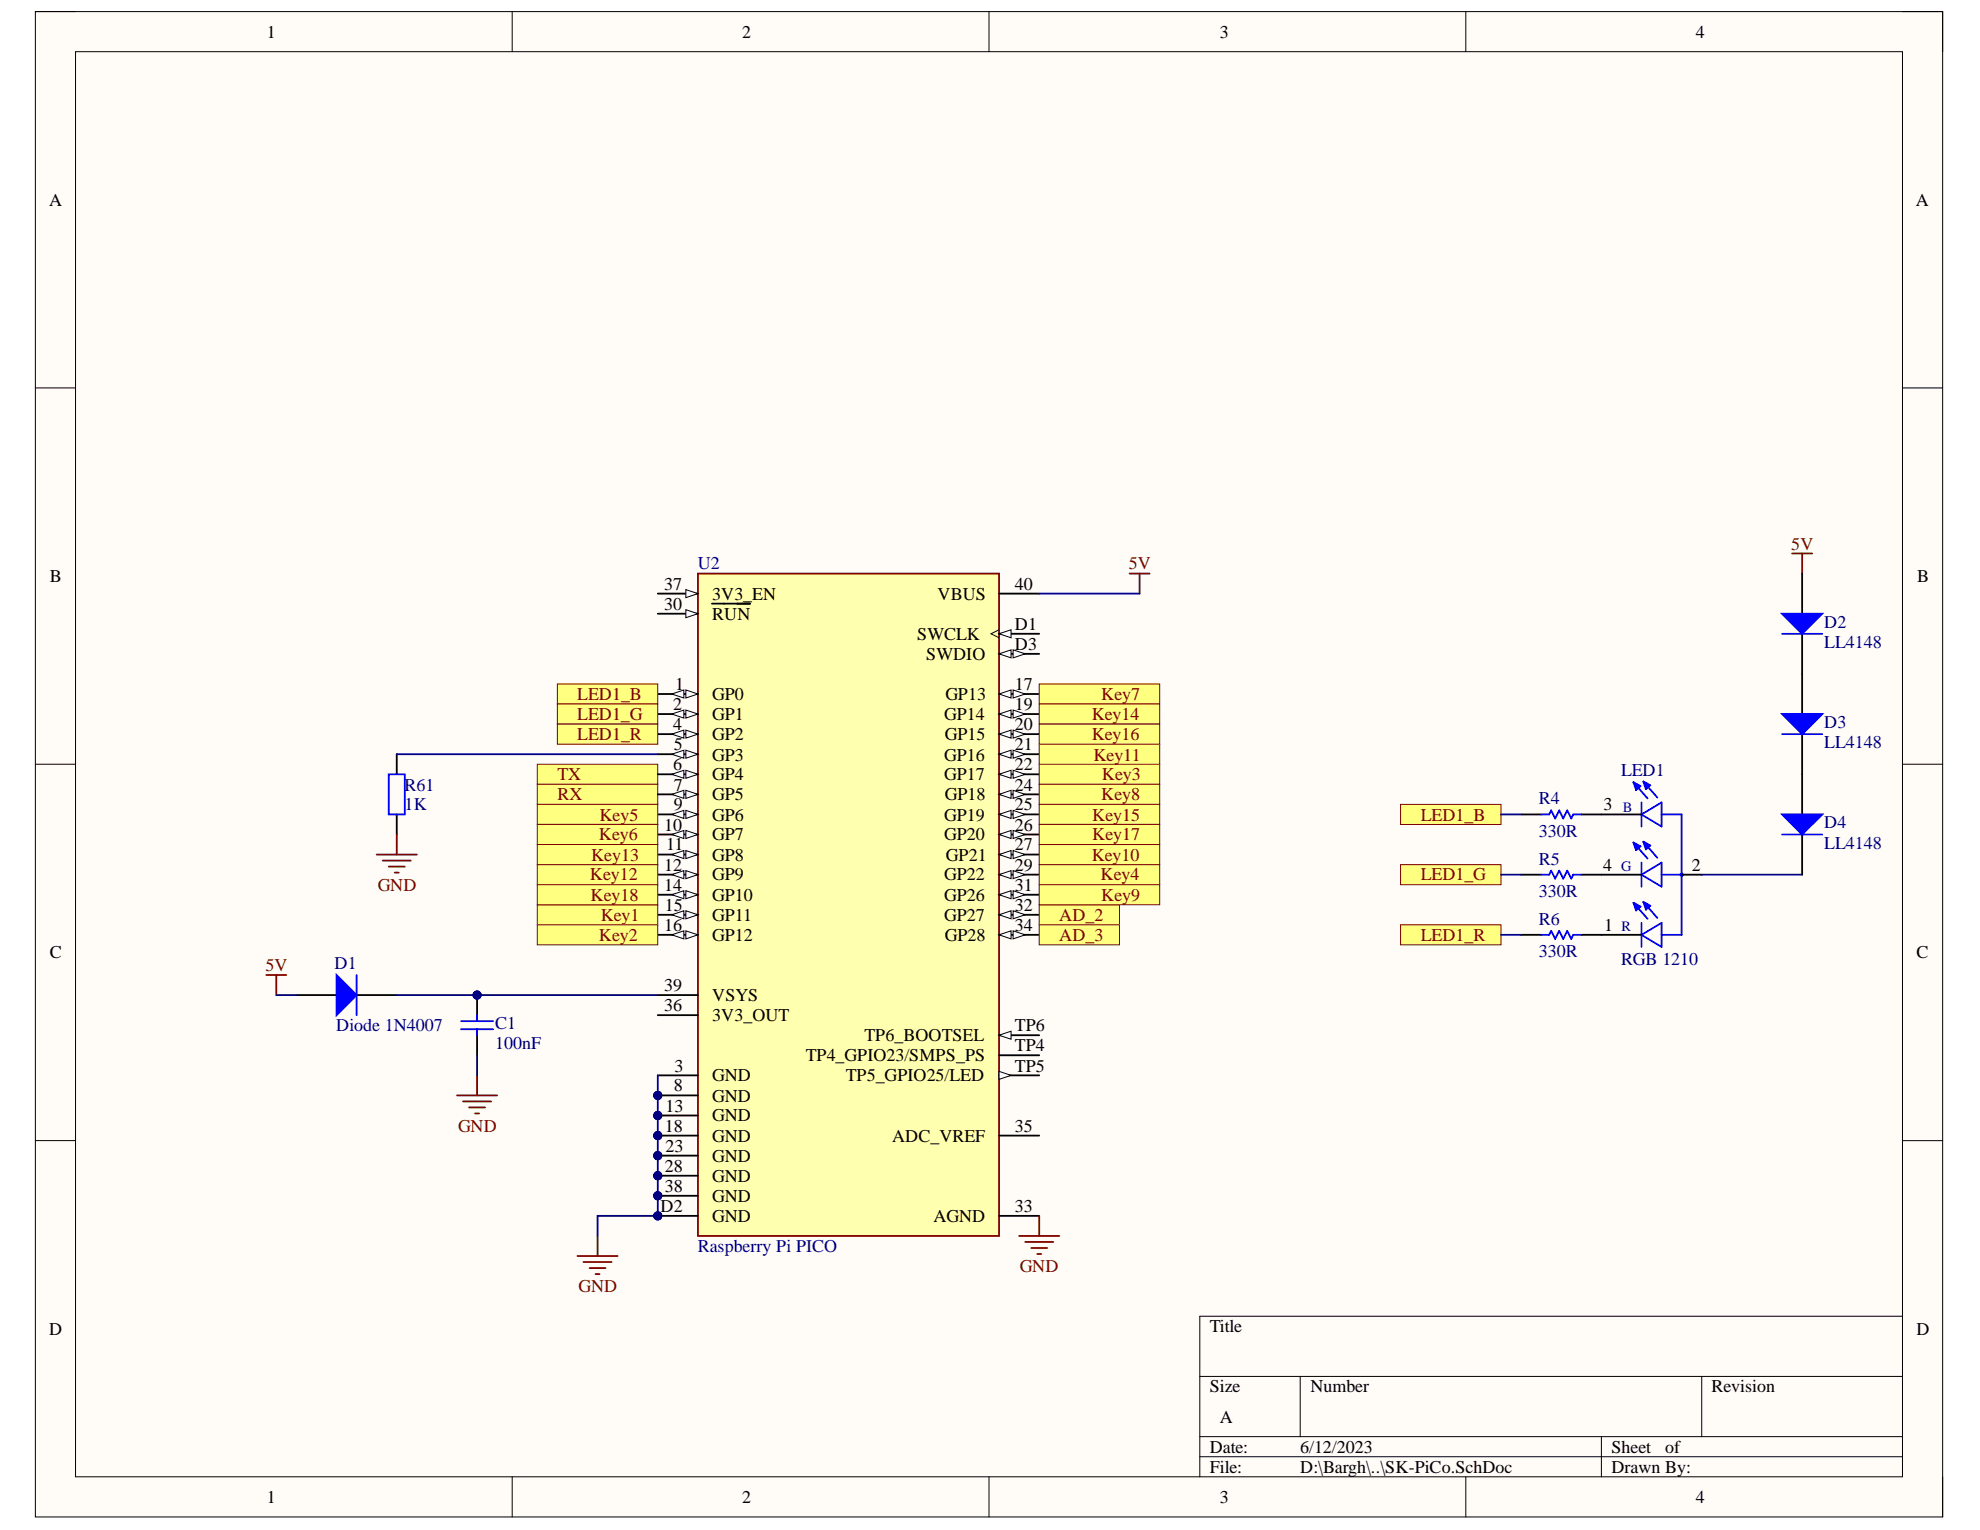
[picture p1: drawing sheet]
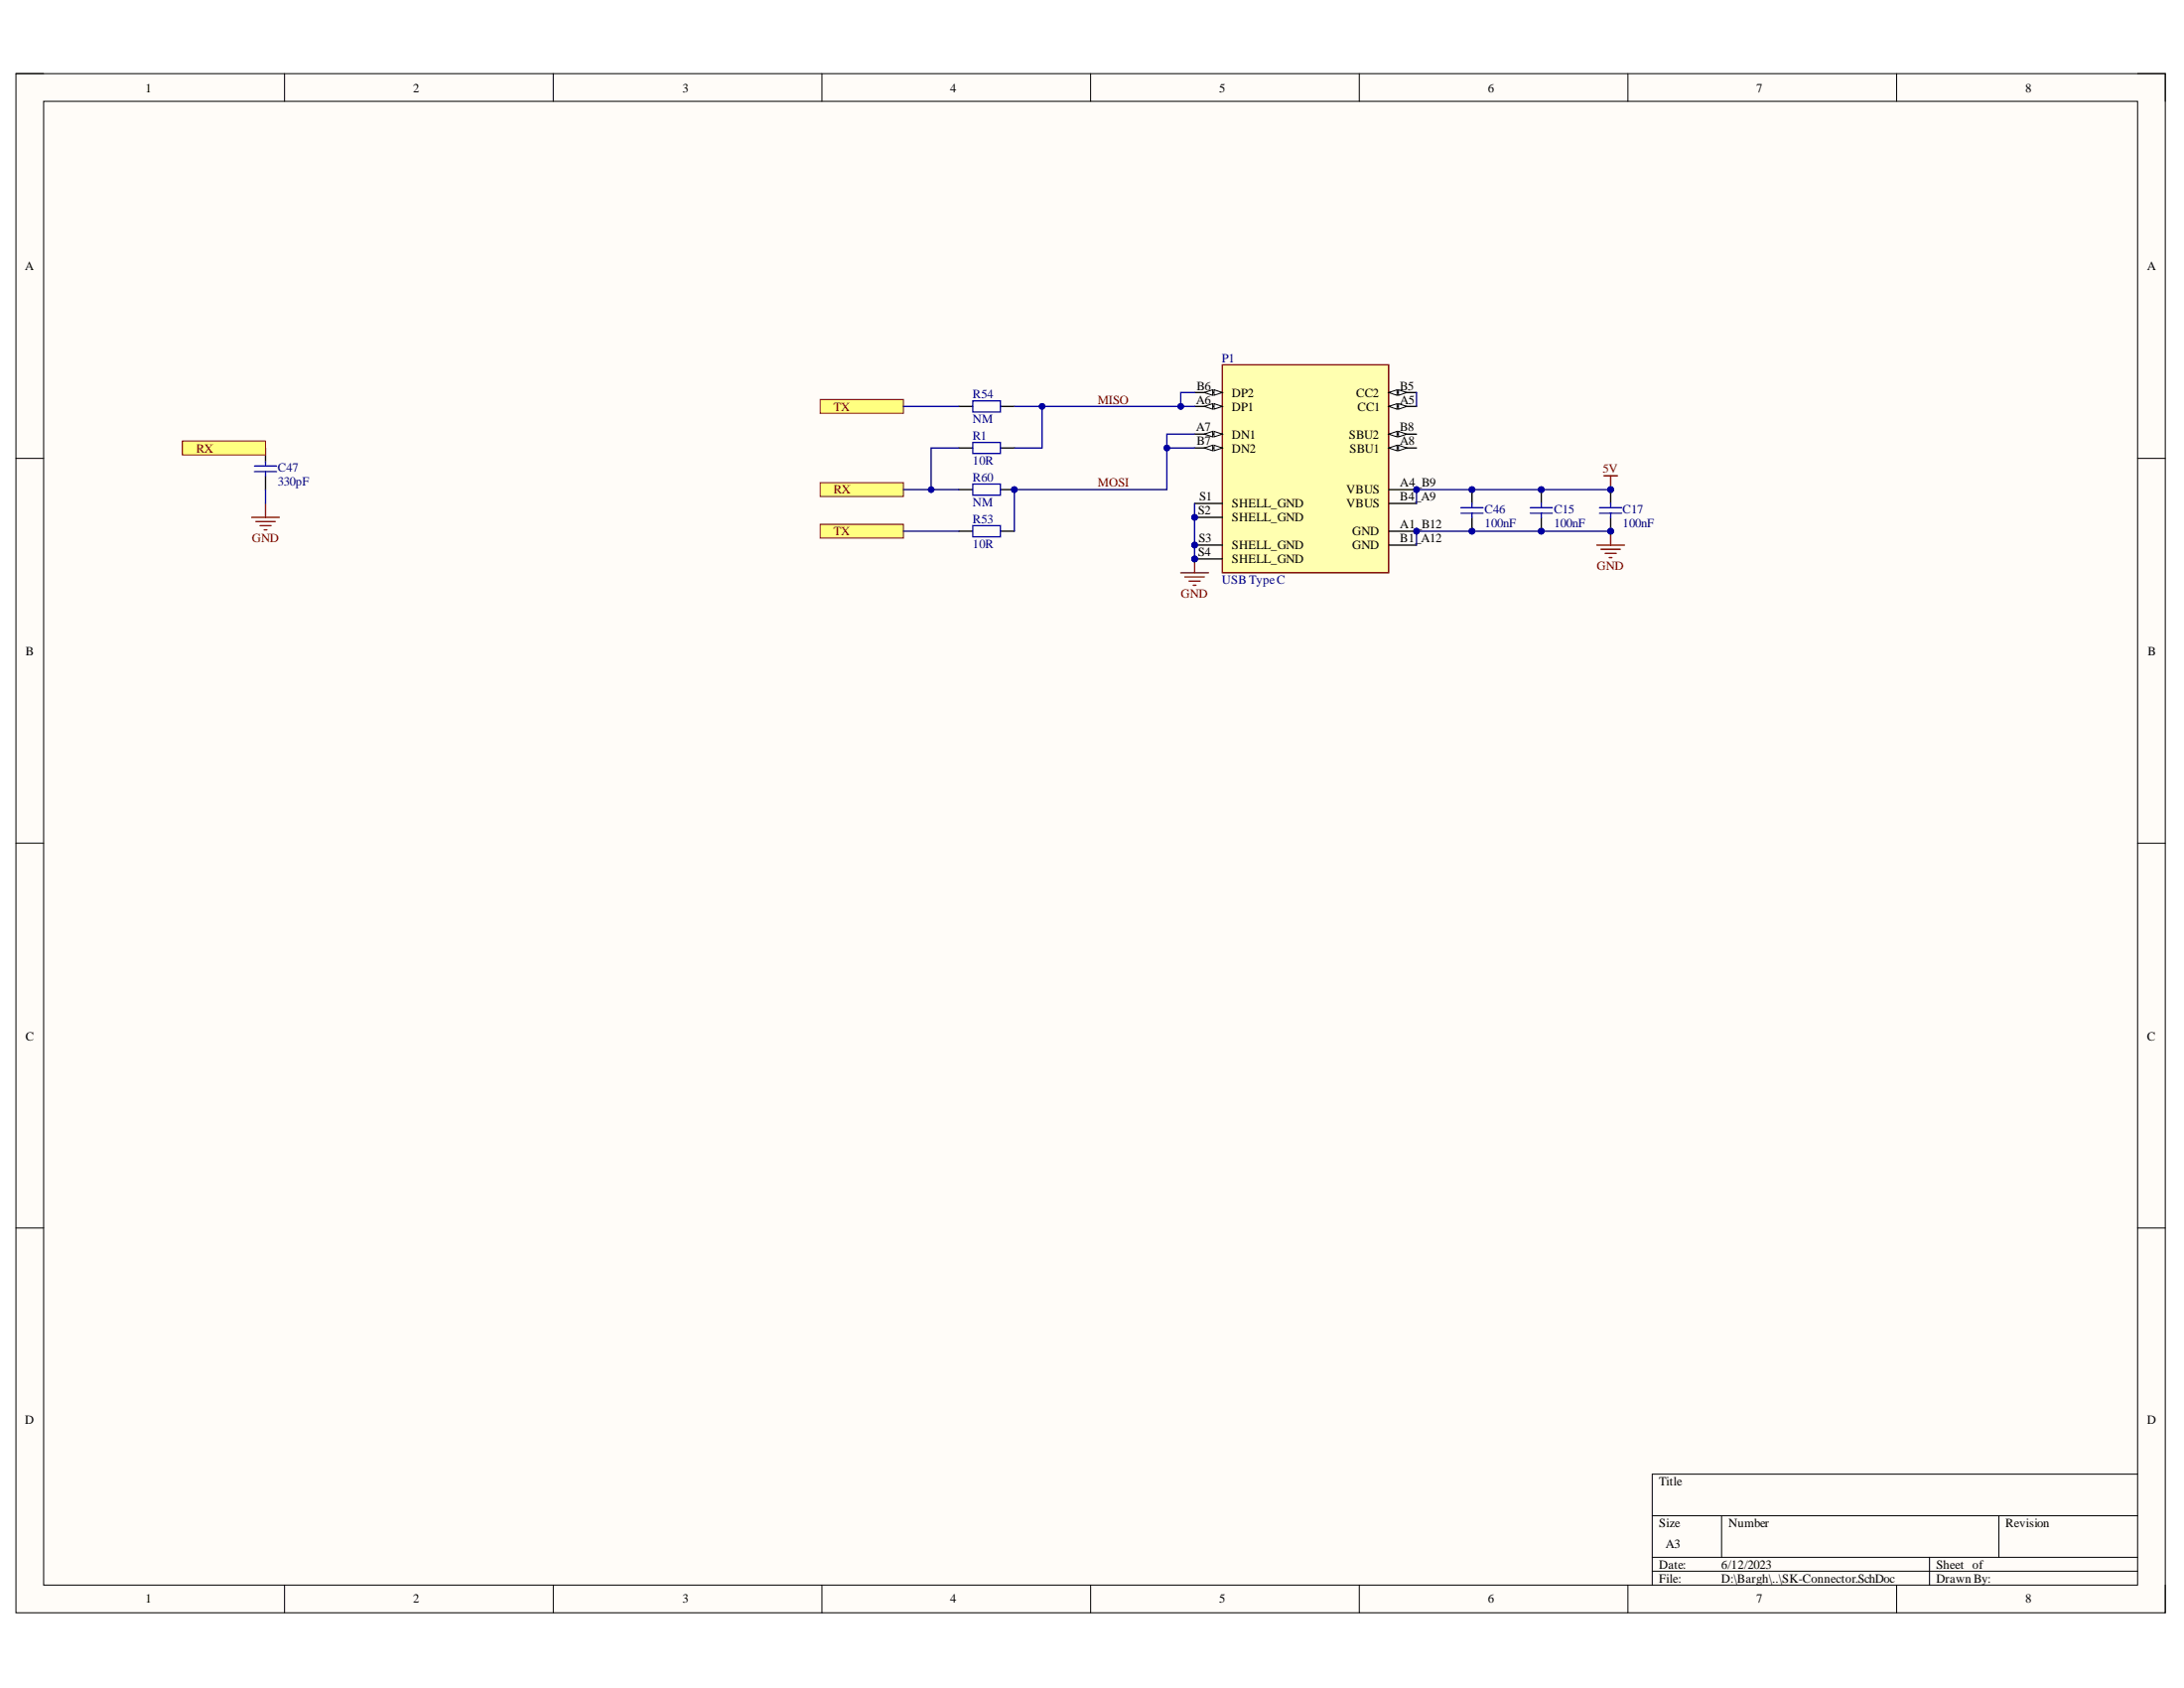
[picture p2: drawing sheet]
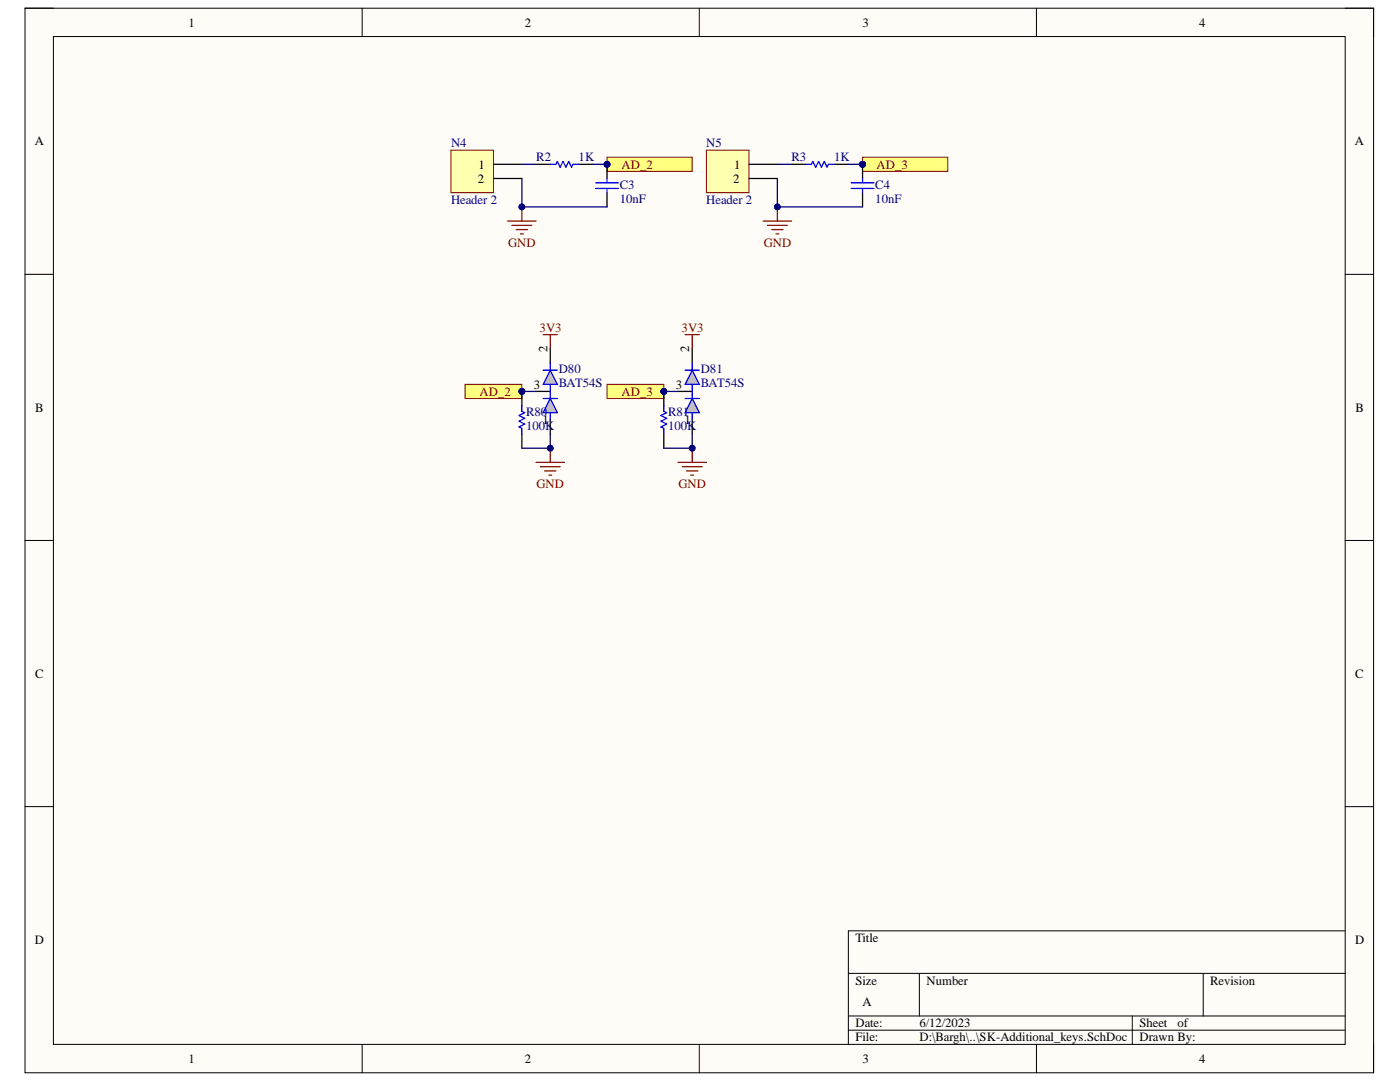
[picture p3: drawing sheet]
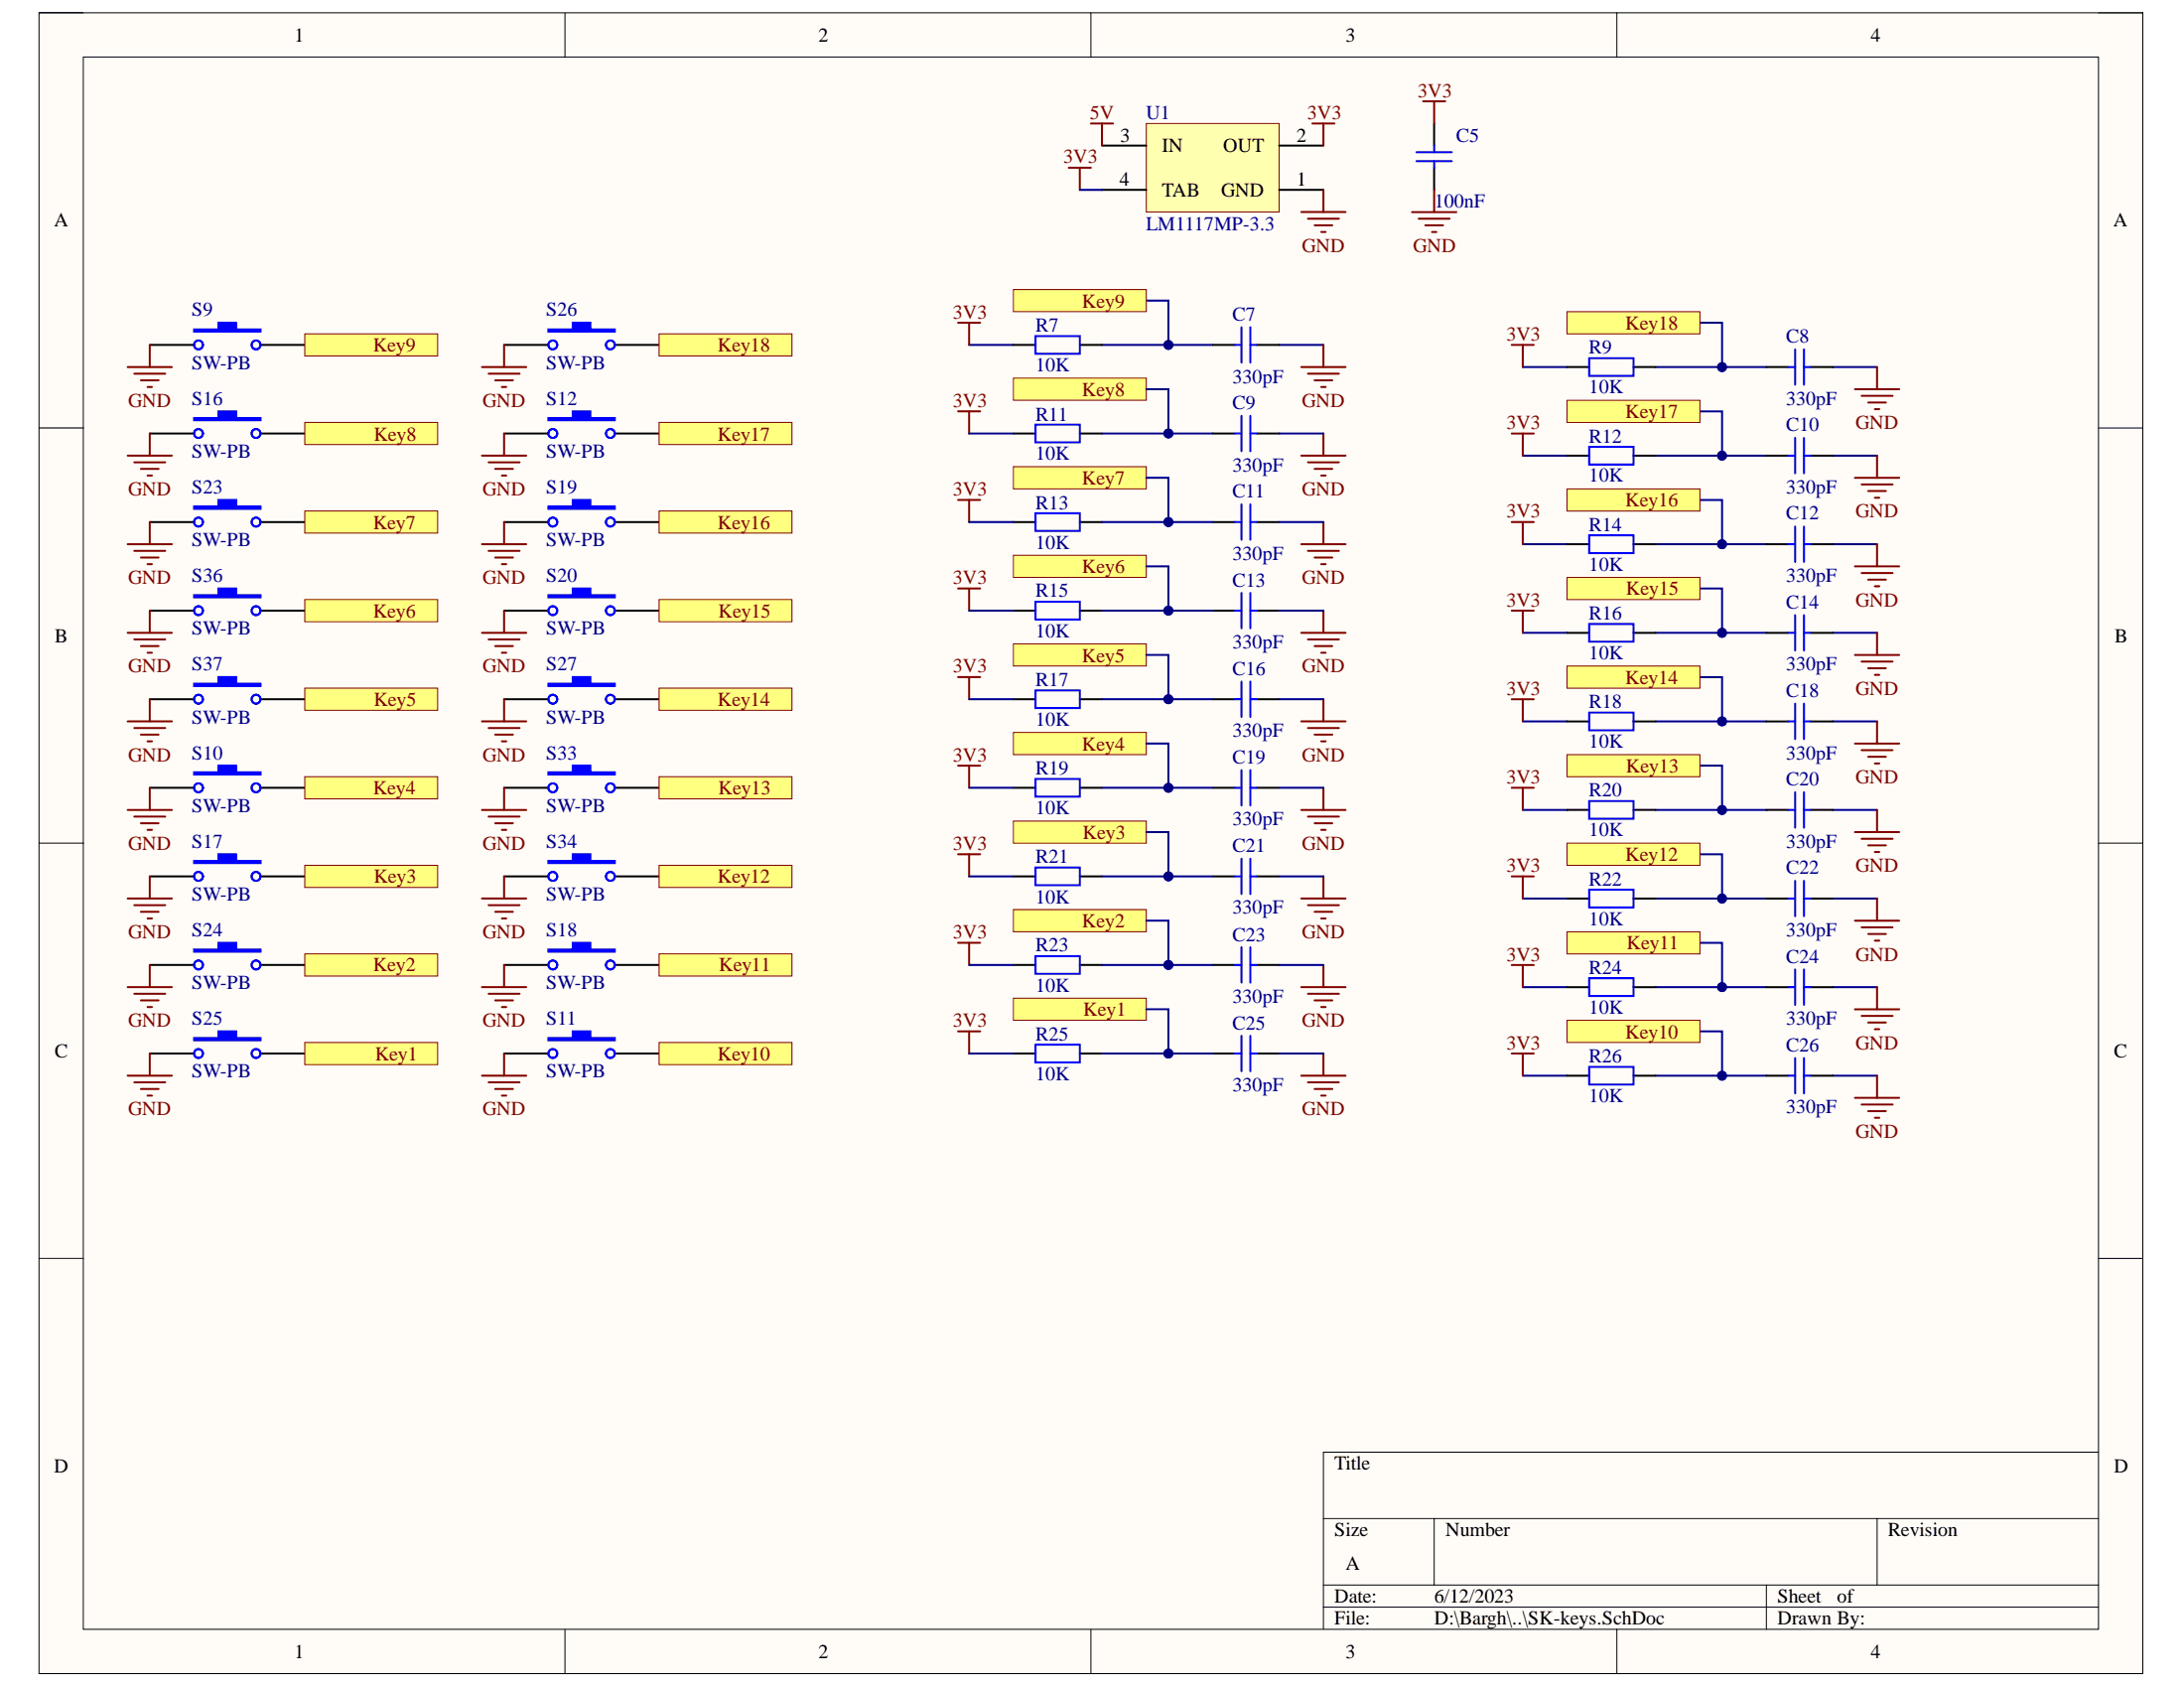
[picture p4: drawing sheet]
# Altium project Split-Keyboard-V3-36keys.PrjPcb
4 sheets, 86 parts. Net scope: flat (ports and power ports of the same name join across sheets).
Board files: SK-V101-010301.PcbDoc, SK-V101-010301-Left.PcbDoc
Sheets:
  SK-PiCo.SchDoc
  SK-Connector.SchDoc
  SK-Additional_keys.SchDoc
  SK-keys.SchDoc

## Sheet SK-PiCo.SchDoc
size A; SheetNumber: 1; SheetTotal: 4; SPICEModelCacheARYZQBPR: <root> / <DocumentId>ARYZQBPR</DocumentId> / <CacheFrame Number="0"> / <Model Name="1n4007" Kind="MDL"> / <Text>*1N4007 MCE 8-16-95 / *1000V 1A Si GenPurpose Diode pkg:DIODE0.4 1,2 / .MODEL 1N4007 D(IS=2.55E-9 RS=0.042 N=1.75 TT=5.76E-6 CJO=1.85E-11 / + VJ=0.75 M=0.333 BV=1000 IBV=9.86E-5 )</Text> / </Model> / </CacheFrame> / </root>

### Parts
C1  100nF  [SMH_RES0805-STD]
D1  Diode 1N4007  [SMH_SMA]
D2  LL4148  [SMH_MINIMELF]
D3  LL4148  [SMH_MINIMELF]
D4  LL4148  [SMH_MINIMELF]
LED1  RGB 1210  [SMH_LED_1210-RGB]
R4  330R  [SMH_1206STD]
R5  330R  [SMH_1206STD]
R6  330R  [SMH_1206STD]
R61  1K  [SMH_RES0805-STD]
U2  Raspberry Pi PICO  [SMH_PicoPi]

### Ports
AD_2, AD_3, Key1, Key2, Key3, Key4, Key5, Key6, Key7, Key8, Key9, Key10, Key11, Key12, Key13, Key14, Key15, Key16, Key17, Key18, LED1_B, LED1_G, LED1_R, RX, TX

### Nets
5V: D1.1(A) D2.1(A) U2.40(VBUS)
GND: C1.2 R61.2 U2.3(GND) U2.8(GND) U2.13(GND) U2.18(GND) U2.23(GND) U2.28(GND) U2.33(AGND) U2.38(GND) U2.D2(GND)
AD_2: U2.32(GP27) ; port AD_2
AD_3: U2.34(GP28) ; port AD_3
Key1: U2.15(GP11) ; port Key1
Key2: U2.16(GP12) ; port Key2
Key3: U2.22(GP17) ; port Key3
Key4: U2.29(GP22) ; port Key4
Key5: U2.9(GP6) ; port Key5
Key6: U2.10(GP7) ; port Key6
Key7: U2.17(GP13) ; port Key7
Key8: U2.24(GP18) ; port Key8
Key9: U2.31(GP26) ; port Key9
Key10: U2.27(GP21) ; port Key10
Key11: U2.21(GP16) ; port Key11
Key12: U2.12(GP9) ; port Key12
Key13: U2.11(GP8) ; port Key13
Key14: U2.19(GP14) ; port Key14
Key15: U2.25(GP19) ; port Key15
Key16: U2.20(GP15) ; port Key16
Key17: U2.26(GP20) ; port Key17
Key18: U2.14(GP10) ; port Key18
LED1_B: R4.2 U2.1(GP0) ; port LED1_B
LED1_G: R5.2 U2.2(GP1) ; port LED1_G
LED1_R: R6.2 U2.4(GP2) ; port LED1_R
RX: U2.7(GP5) ; port RX
TX: U2.6(GP4) ; port TX
NetC1_1: C1.1 D1.2(K) U2.39(VSYS)
NetD2_2: D2.2(K) D3.1(A)
NetD3_2: D3.2(K) D4.1(A)
NetD4_2: D4.2(K) LED1.2(Anode)
NetLED1_1: LED1.1(R) R6.1
NetLED1_3: LED1.3(B) R4.1
NetLED1_4: LED1.4(G) R5.1
NetR61_1: R61.1 U2.5(GP3)

Not connected (* = marked no-connect by the designer): U2 30(~{RUN}) 35(ADC_VREF) 36(3V3_OUT) 37(3V3_EN) D1(SWCLK) D3(SWDIO) TP4(TP4_GPIO23/SMPS_PS) TP5(TP5_GPIO25/LED) TP6(TP6_BOOTSEL)

## Sheet SK-Connector.SchDoc
size A3; SheetNumber: 2; SheetTotal: 4

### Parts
C15  100nF  [SMH_RES0805-STD]
C17  100nF  [SMH_RES0805-STD]
C46  100nF  [SMH_RES0805-STD]
C47  330pF  [SMH_RES0805-STD]
P1  USB Type C  [SMH_USB_C]
R1  10R  [SMH_RES0805-STD]
R53  10R  [SMH_RES0805-STD]
R54  NM  [SMH_RES0805-STD]
R60  NM  [SMH_RES0805-STD]

### Ports
RX, TX

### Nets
5V: C15.1 C17.1 C46.1 P1.A4_B9(VBUS) P1.B4_A9(VBUS)
GND: C15.2 C17.2 C46.2 C47.2 P1.A1_B12(GND) P1.B1_A12(GND) P1.S1(SHELL_GND) P1.S2(SHELL_GND) P1.S3(SHELL_GND) P1.S4(SHELL_GND)
MISO: P1.A6(DP1) P1.B6(DP2) R1.1 R54.2
MOSI: P1.A7(DN1) P1.B7(DN2) R53.2 R60.1
RX: C47.1 R1.2 R60.2 ; port RX
TX: R53.1 R54.1 ; port TX
NetP1_A5: P1.A5(CC1) P1.B5(CC2)

Not connected (* = marked no-connect by the designer): P1 A8(SBU1) B8(SBU2)

## Sheet SK-Additional_keys.SchDoc
size A; SheetNumber: 3; SheetTotal: 4

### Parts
C3  10nF  [SMH_RES0805-STD]
C4  10nF  [SMH_RES0805-STD]
D80  BAT54S  [SMH_SOT-23]
D81  BAT54S  [SMH_SOT-23]
N4  Header 2  [SMH_HDR1X2]
N5  Header 2  [SMH_HDR1X2]
R2  1K  [SMH_RES0805-STD]
R3  1K  [SMH_RES0805-STD]
R80  100K  [SMH_RES0805-STD]
R81  100K  [SMH_RES0805-STD]

### Ports
AD_2, AD_3

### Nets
3V3: D80.2 D81.2
GND: C3.2 C4.2 D80.1 D81.1 N4.2 N5.2 R80.1 R81.1
AD_2: C3.1 D80.3 R2.2 R80.2 ; port AD_2
AD_3: C4.1 D81.3 R3.2 R81.2 ; port AD_3
NetN4_1: N4.1 R2.1
NetN5_1: N5.1 R3.1

## Sheet SK-keys.SchDoc
size A; SheetNumber: 4; SheetTotal: 4

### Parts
C5  100nF  [SMH_1608[0603]_STD]
C7  330pF  [SMH_RES0805-STD]
C8  330pF  [SMH_RES0805-STD]
C9  330pF  [SMH_RES0805-STD]
C10  330pF  [SMH_RES0805-STD]
C11  330pF  [SMH_RES0805-STD]
C12  330pF  [SMH_RES0805-STD]
C13  330pF  [SMH_RES0805-STD]
C14  330pF  [SMH_RES0805-STD]
C16  330pF  [SMH_RES0805-STD]
C18  330pF  [SMH_RES0805-STD]
C19  330pF  [SMH_RES0805-STD]
C20  330pF  [SMH_RES0805-STD]
C21  330pF  [SMH_RES0805-STD]
C22  330pF  [SMH_RES0805-STD]
C23  330pF  [SMH_RES0805-STD]
C24  330pF  [SMH_RES0805-STD]
C25  330pF  [SMH_RES0805-STD]
C26  330pF  [SMH_RES0805-STD]
R7  10K  [SMH_RES0805-STD]
R9  10K  [SMH_RES0805-STD]
R11  10K  [SMH_RES0805-STD]
R12  10K  [SMH_RES0805-STD]
R13  10K  [SMH_RES0805-STD]
R14  10K  [SMH_RES0805-STD]
R15  10K  [SMH_RES0805-STD]
R16  10K  [SMH_RES0805-STD]
R17  10K  [SMH_RES0805-STD]
R18  10K  [SMH_RES0805-STD]
R19  10K  [SMH_RES0805-STD]
R20  10K  [SMH_RES0805-STD]
R21  10K  [SMH_RES0805-STD]
R22  10K  [SMH_RES0805-STD]
R23  10K  [SMH_RES0805-STD]
R24  10K  [SMH_RES0805-STD]
R25  10K  [SMH_RES0805-STD]
R26  10K  [SMH_RES0805-STD]
S9  SW-PB  [SMH_MX_Series_18mm]
S10  SW-PB  [SMH_MX_Series_18mm]
S11  SW-PB  [SMH_MX_Series_18mm]
S12  SW-PB  [SMH_MX_Series_18mm]
S16  SW-PB  [SMH_MX_Series_18mm]
S17  SW-PB  [SMH_MX_Series_18mm]
S18  SW-PB  [SMH_MX_Series_18mm]
S19  SW-PB  [SMH_MX_Series_18mm]
S20  SW-PB  [SMH_MX_Series_18mm]
S23  SW-PB  [SMH_MX_Series_18mm]
S24  SW-PB  [SMH_MX_Series_18mm]
S25  SW-PB  [SMH_MX_Series_18mm]
S26  SW-PB  [SMH_MX_Series_18mm]
S27  SW-PB  [SMH_MX_Series_18mm]
S33  SW-PB  [SMH_MX_SERIES-37MM]
S34  SW-PB  [SMH_MX_Series_18mm]
S36  SW-PB  [SMH_MX_Series-37mm]
S37  SW-PB  [SMH_MX_Series-42mm]
U1  LM1117MP-3.3  [SMH_SOT223]

### Ports
Key1, Key2, Key3, Key4, Key5, Key6, Key7, Key8, Key9, Key10, Key11, Key12, Key13, Key14, Key15, Key16, Key17, Key18

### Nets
3V3: C5.2 R7.1 R9.1 R11.1 R12.1 R13.1 R14.1 R15.1 R16.1 R17.1 R18.1 R19.1 R20.1 R21.1 R22.1 R23.1 R24.1 R25.1 R26.1 U1.2(OUT) U1.4(TAB)
5V: U1.3(IN)
GND: C5.1 C7.2 C8.2 C9.2 C10.2 C11.2 C12.2 C13.2 C14.2 C16.2 C18.2 C19.2 C20.2 C21.2 C22.2 C23.2 C24.2 C25.2 C26.2 S9.1 S10.1 S11.1 S12.1 S16.1 S17.1 S18.1 S19.1 S20.1 S23.1 S24.1 S25.1 S26.1 S27.1 S33.1 S34.1 S36.2 S37.2 U1.1(GND)
Key1: C25.1 R25.2 S25.2 ; port Key1
Key2: C23.1 R23.2 S24.2 ; port Key2
Key3: C21.1 R21.2 S17.2 ; port Key3
Key4: C19.1 R19.2 S10.2 ; port Key4
Key5: C16.1 R17.2 S37.1 ; port Key5
Key6: C13.1 R15.2 S36.1 ; port Key6
Key7: C11.1 R13.2 S23.2 ; port Key7
Key8: C9.1 R11.2 S16.2 ; port Key8
Key9: C7.1 R7.2 S9.2 ; port Key9
Key10: C26.1 R26.2 S11.2 ; port Key10
Key11: C24.1 R24.2 S18.2 ; port Key11
Key12: C22.1 R22.2 S34.2 ; port Key12
Key13: C20.1 R20.2 S33.2 ; port Key13
Key14: C18.1 R18.2 S27.2 ; port Key14
Key15: C14.1 R16.2 S20.2 ; port Key15
Key16: C12.1 R14.2 S19.2 ; port Key16
Key17: C10.1 R12.2 S12.2 ; port Key17
Key18: C8.1 R9.2 S26.2 ; port Key18

## Nets that join several sheets
3V3: SK-Additional_keys (D80.2 D81.2), SK-keys (21 pins)
5V: SK-PiCo (D1.1 D2.1 U2.40), SK-Connector (5 pins), SK-keys (U1.3)
GND: SK-PiCo (11 pins), SK-Connector (10 pins), SK-Additional_keys (8 pins), SK-keys (38 pins)
AD_2: SK-PiCo (U2.32), SK-Additional_keys (C3.1 D80.3 R2.2 R80.2)
AD_3: SK-PiCo (U2.34), SK-Additional_keys (C4.1 D81.3 R3.2 R81.2)
Key1: SK-PiCo (U2.15), SK-keys (C25.1 R25.2 S25.2)
Key2: SK-PiCo (U2.16), SK-keys (C23.1 R23.2 S24.2)
Key3: SK-PiCo (U2.22), SK-keys (C21.1 R21.2 S17.2)
Key4: SK-PiCo (U2.29), SK-keys (C19.1 R19.2 S10.2)
Key5: SK-PiCo (U2.9), SK-keys (C16.1 R17.2 S37.1)
Key6: SK-PiCo (U2.10), SK-keys (C13.1 R15.2 S36.1)
Key7: SK-PiCo (U2.17), SK-keys (C11.1 R13.2 S23.2)
Key8: SK-PiCo (U2.24), SK-keys (C9.1 R11.2 S16.2)
Key9: SK-PiCo (U2.31), SK-keys (C7.1 R7.2 S9.2)
Key10: SK-PiCo (U2.27), SK-keys (C26.1 R26.2 S11.2)
Key11: SK-PiCo (U2.21), SK-keys (C24.1 R24.2 S18.2)
Key12: SK-PiCo (U2.12), SK-keys (C22.1 R22.2 S34.2)
Key13: SK-PiCo (U2.11), SK-keys (C20.1 R20.2 S33.2)
Key14: SK-PiCo (U2.19), SK-keys (C18.1 R18.2 S27.2)
Key15: SK-PiCo (U2.25), SK-keys (C14.1 R16.2 S20.2)
Key16: SK-PiCo (U2.20), SK-keys (C12.1 R14.2 S19.2)
Key17: SK-PiCo (U2.26), SK-keys (C10.1 R12.2 S12.2)
Key18: SK-PiCo (U2.14), SK-keys (C8.1 R9.2 S26.2)
RX: SK-PiCo (U2.7), SK-Connector (C47.1 R1.2 R60.2)
TX: SK-PiCo (U2.6), SK-Connector (R53.1 R54.1)
